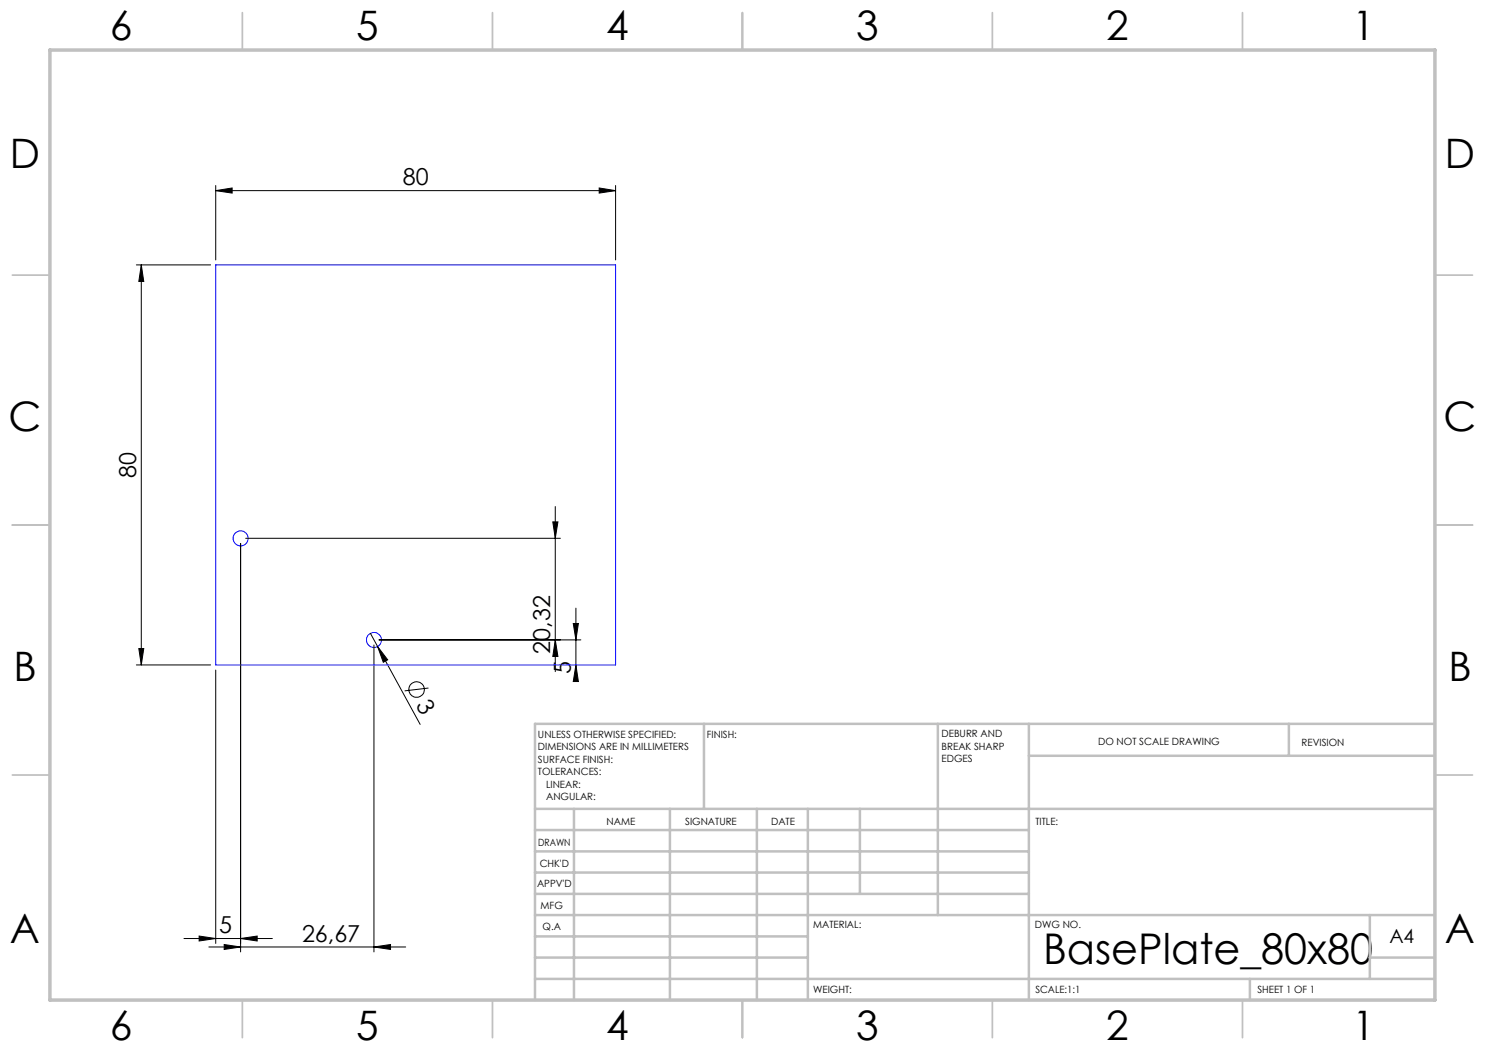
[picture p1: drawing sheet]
<svg xmlns="http://www.w3.org/2000/svg" width="297mm" height="210mm" viewBox="0 0 297 210" stroke-linecap="round" stroke-linejoin="round" font-family="sans-serif">
<g fill="none" stroke="#000" stroke-width=".2">
<path d="M43.1 38.1l3.3-.5v1zM43.1 37.1v14.9M43.1 38.1h80M119.8 37.6l3.3 .5-3.3 .5zM123.1 37.1v14.9M27.3 53h14.8M28.3 53l.5 3.3h-1zM28.3 53v80M48.1 108.7v81.7M49.1 107.7h63M110.6 104.4h1l-.5 3.3zM111.1 101.3v33"/>
<path d="M27.3 133h14.8M27.8 129.7h1l-.5 3.3zM43.1 134v54.7M74.1 126.7l1.4 2.6M74.8 129v61.4M75.5 129.3l2 2.7-.8 .5zM75.5 129.3l8.5 15.6M75.8 128h40.4M85.7 137.6l-4.8 .6M111.1 128l.5 3.3h-1zM114.7 124.7h1l-.5 3.3zM115.2 133l.5 3.3h-1z"/>
<path d="M115.2 121.6v14.4M36.8 187.7h17.7M39.8 187.2l3.3 .5-3.3 .5zM41.8 189.4h39.3M44.8 188.9l3.3 .5-3.3 .5zM48.1 187.7l3.3-.5v1zM74.8 189.4l3.3-.5v1z"/>
<circle cx="83.3" cy="137.9" r="1.55"/>
</g>
<g fill="none" stroke="#00f" stroke-width=".2">
<path d="M43.1 53h80v80h-80z"/>
<circle cx="48.1" cy="107.7" r="1.51"/>
<circle cx="74.8" cy="128" r="1.51"/>
</g>
<g fill="none" stroke="#c0c0c0" stroke-width=".35">
<path d="M48.5 2.5v7.5M98.5 2.5v7.5M148.5 2.5v7.5M198.5 2.5v7.5M248.5 2.5v7.5M2.5 55h7.5M287 55h7.5M2.5 105h7.5M287 105h7.5M2.5 155h7.5M287 155h7.5M48.5 200v7.5"/>
<path d="M98.5 200v7.5M148.5 200v7.5M198.5 200v7.5M248.5 200v7.5"/>
</g>
<g fill="none" stroke="#c0c0c0" stroke-width=".5">
<path d="M140.8 144.8v17M187.6 144.8v38.2M205.8 144.8v55.2M205.8 151.2h81.2M257.8 144.8v6.4M287 144.8h-180v55.2M107 161.8h180M107 178.8h98.8M107 174.5h98.8M107 170.3h98.8M107 166h98.8M114.8 161.8v38.2"/>
<path d="M134 161.8v38.2M151.4 161.8v38.2M161.6 161.8v38.2M172 161.8v17M107 195.8h180M107 191.5h54.6M107 187.3h54.6M107 183h180M250 195.8v4.2M274 191.5h13M274 183v12.8"/>
</g>
<path d="M10 10h277v190h-277z" fill="none" stroke="#c0c0c0" stroke-width=".7"/>
<g fill="#000">
<path d="M75.5 129.3l2 2.7-.8 .5z"/>
<path d="M43.1 38.1l3.3-.5v1zM119.8 37.6l3.3 .5-3.3 .5z"/>
<path d="M28.3 53l.5 3.3h-1zM27.8 129.7h1l-.5 3.3zM114.7 124.7h1l-.5 3.3zM115.2 133l.5 3.3h-1zM110.6 104.4h1l-.5 3.3zM111.1 128l.5 3.3h-1z"/>
<path d="M48.1 187.7l3.3-.5v1zM39.8 187.2l3.3 .5-3.3 .5z"/>
<path d="M74.8 189.4l3.3-.5v1zM44.8 188.9l3.3 .5-3.3 .5z"/>
</g>
<text font-size="8.5" x="208.6" y="192.7">BasePlate_80x80</text>
<g font-size="8.1">
<text x="22" y="8">6</text>
<text x="71.2" y="8">5</text>
<text x="121.2" y="8">4</text>
<text x="171.3" y="8">3</text>
<text x="221.3" y="8">2</text>
<text x="270.5" y="8">1</text>
<text x="2" y="33.6">D</text>
<text x="289" y="33.6">D</text>
<text x="1.7" y="86.1">C</text>
<text x="288.7" y="86.1">C</text>
<text x="2.7" y="136.1">B</text>
<text x="289.7" y="136.1">B</text>
<text x="2" y="188.6">A</text>
<text x="289" y="188.6">A</text>
<text x="22" y="208">6</text>
<text x="71.2" y="208">5</text>
<text x="121.2" y="208">4</text>
<text x="171.3" y="208">3</text>
<text x="221.3" y="208">2</text>
<text x="270.5" y="208">1</text>
</g>
<g font-size="4.7">
<text x="80.6" y="37.1">80</text>
<text x="27.3" y="95.6" transform="rotate(-90 27.3 95.6)">80</text>
<text x="110.1" y="130.7" transform="rotate(-90 110.1 130.7)">20,32</text>
<text x="114.2" y="134.7" transform="rotate(-90 114.2 134.7)">5</text>
<text x="83.1" y="141" transform="rotate(61 83.1 141)">3</text>
<text x="43.8" y="186.7">5</text>
<text x="60.4" y="188.4">26,67</text>
</g>
<text font-size="3.9" x="277.9" y="188.5">A4</text>
<g font-size="2">
<text x="107.6" y="147.6">UNLESS OTHERWISE SPECIFIED:</text>
<text x="141.4" y="147.6">FINISH:</text>
<text x="188.3" y="147.5">DEBURR AND</text>
<text x="188.3" y="150">BREAK SHARP</text>
<text x="219.6" y="149">DO NOT SCALE DRAWING</text>
<text x="260.3" y="149.2">REVISION</text>
<text x="107.6" y="150.1">DIMENSIONS ARE IN MILLIMETERS</text>
<text x="107.6" y="152.6">SURFACE FINISH:</text>
<text x="107.6" y="155.1">TOLERANCES:</text>
<text x="188.3" y="152.5">EDGES</text>
<text x="109.2" y="157.6">LINEAR:</text>
<text x="109.2" y="160.1">ANGULAR:</text>
<text x="121.3" y="165">NAME</text>
<text x="137" y="164.9">SIGNATURE</text>
<text x="154.2" y="164.9">DATE</text>
<text x="207.1" y="164.9">TITLE:</text>
<text x="107.6" y="169.1">DRAWN</text>
<text x="107.9" y="173.3">CHK'D</text>
<text x="107.4" y="177.4">APPV'D</text>
<text x="108.1" y="181.8">MFG</text>
<text x="108.5" y="186">Q.A</text>
<text x="162.6" y="185.5">MATERIAL:</text>
<text x="207" y="185.5">DWG NO.</text>
<text x="162.6" y="198.5">WEIGHT:</text>
<text x="207.1" y="198.6">SCALE:1:1</text>
<text x="251.5" y="198.6">SHEET 1 OF 1</text>
</g>
</svg>
